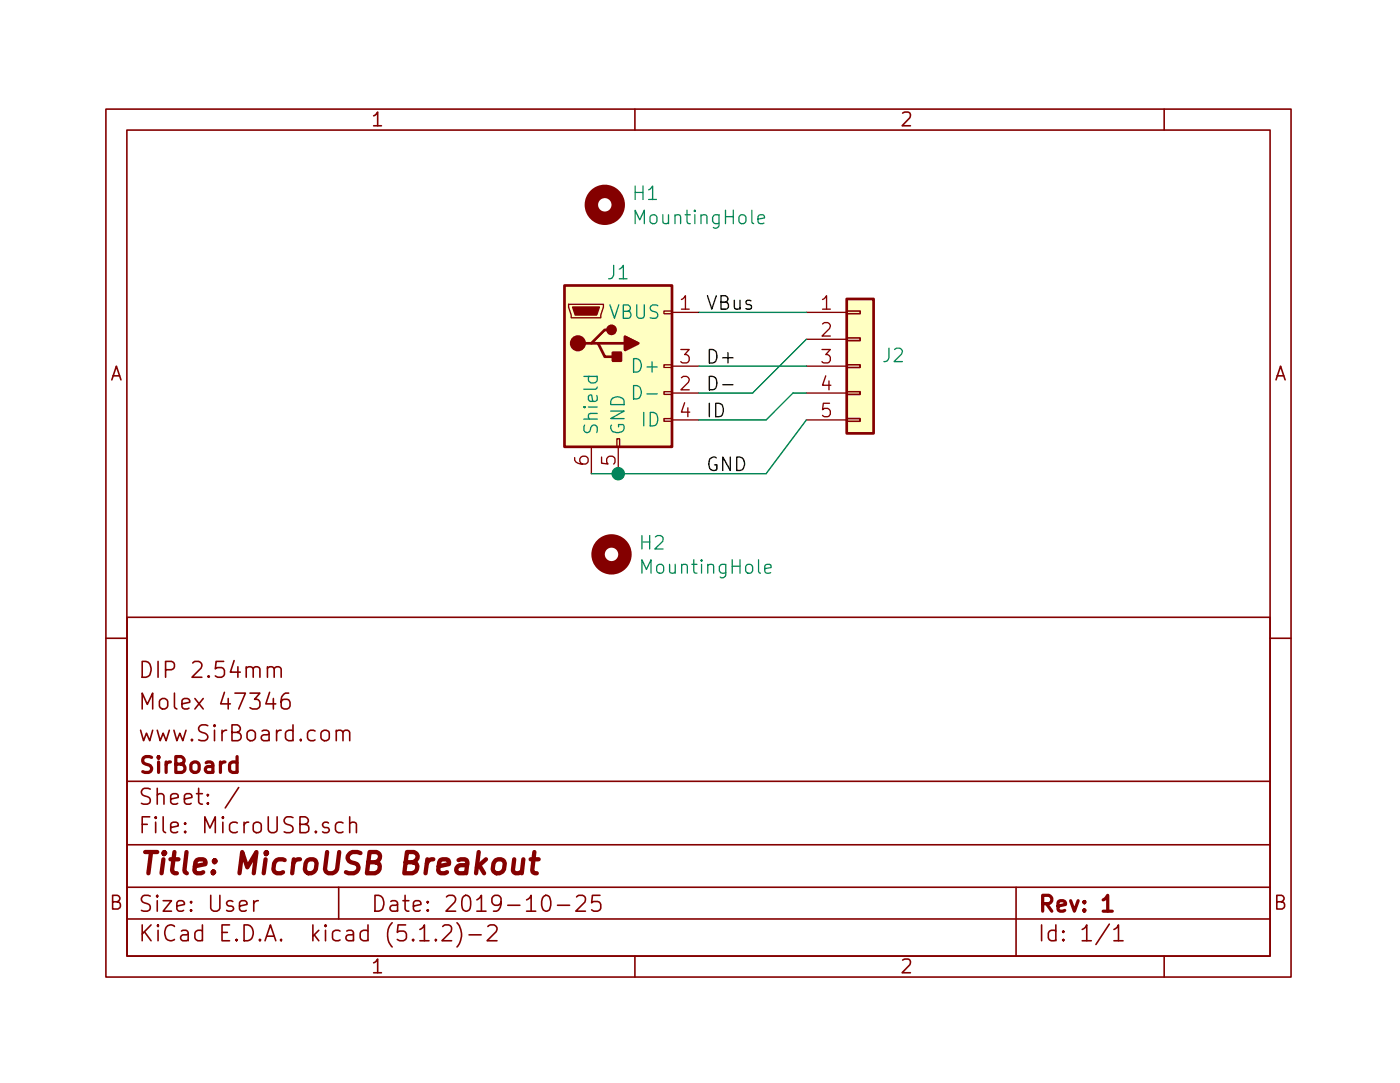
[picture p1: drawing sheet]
EESchema Schematic File Version 4
LIBS:MicroUSB-cache
EELAYER 29 0
EELAYER END
$Descr User 5197 4016
encoding utf-8
Sheet 1 1
Title "MicroUSB Breakout"
Date "2019-10-25"
Rev "1"
Comp "SirBoard"
Comment1 "www.SirBoard.com"
Comment2 "Molex 47346"
Comment3 "DIP 2.54mm"
Comment4 ""
$EndDescr
$Comp
L Connector_Generic:Conn_01x05 J2
U 1 1
P 3200 1350
F 0 "J2" H 3279 1392 50  0000 L CNN
F 1 "Conn_01x05" H 3279 1302 50  0001 L CNN
F 2 "Connector_PinHeader_2.54mm:PinHeader_1x05_P2.54mm_Vertical" H 3200 1350 50  0001 C CNN
F 3 "~" H 3200 1350 50  0001 C CNN
	1    3200 1350
	1    0    0    -1  
$EndComp
$Comp
L Connector:USB_B_Micro J1
U 1 1
P 2300 1350
F 0 "J1" H 2300 1700 50  0000 C CNN
F 1 "USB_B_Micro" H 2356 1725 50  0001 C CNN
F 2 "Connector_USB:USB_Micro-B_Molex_47346-0001" H 2450 1300 50  0001 C CNN
F 3 "~" H 2450 1300 50  0001 C CNN
F 4 "C132560" H 2300 1350 50  0001 C CNN "Part"
	1    2300 1350
	1    0    0    -1  
$EndComp
Wire Wire Line
	2600 1150 3000 1150
Wire Wire Line
	2600 1450 2800 1450
Wire Wire Line
	2800 1450 3000 1250
Wire Wire Line
	2600 1350 3000 1350
Wire Wire Line
	2850 1550 2950 1450
Wire Wire Line
	2950 1450 3000 1450
Wire Wire Line
	2200 1750 2300 1750
Wire Wire Line
	2600 1550 2850 1550
Wire Wire Line
	3000 1550 2850 1750
Wire Wire Line
	2850 1750 2300 1750
Connection ~ 2300 1750
$Comp
L Mechanical:MountingHole H1
U 1 1
P 2250 750
F 0 "H1" H 2350 795 50  0000 L CNN
F 1 "MountingHole" H 2350 705 50  0000 L CNN
F 2 "SirBoardLibrary:MountingHole_M2.5_SirBoard" H 2250 750 50  0001 C CNN
F 3 "~" H 2250 750 50  0001 C CNN
	1    2250 750 
	1    0    0    -1  
$EndComp
$Comp
L Mechanical:MountingHole H2
U 1 1
P 2275 2050
F 0 "H2" H 2375 2095 50  0000 L CNN
F 1 "MountingHole" H 2375 2005 50  0000 L CNN
F 2 "SirBoardLibrary:MountingHole_M2.5_SirBoard" H 2275 2050 50  0001 C CNN
F 3 "~" H 2275 2050 50  0001 C CNN
	1    2275 2050
	1    0    0    -1  
$EndComp
Text Label 2625 1150 0    50   ~ 0
VBus
Text Label 2625 1350 0    50   ~ 0
D+
Text Label 2625 1450 0    50   ~ 0
D-
Text Label 2625 1550 0    50   ~ 0
ID
Text Label 2625 1750 0    50   ~ 0
GND
$EndSCHEMATC
